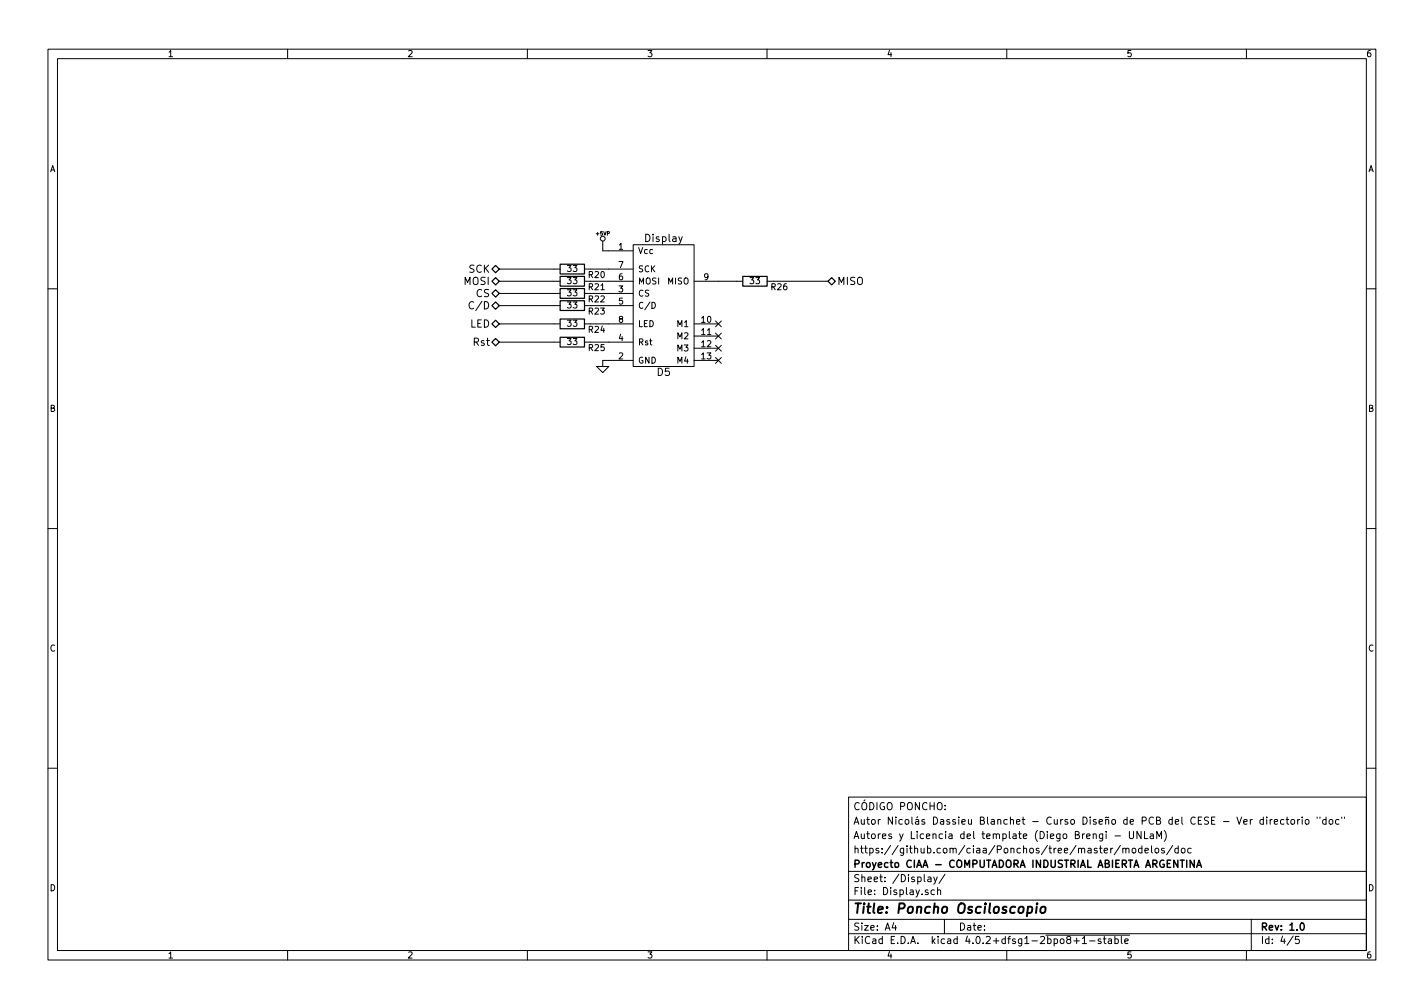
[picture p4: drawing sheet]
EESchema Schematic File Version 2
LIBS:osc
LIBS:Oscilloscopio-cache
EELAYER 25 0
EELAYER END
$Descr A4 11693 8268
encoding utf-8
Sheet 4 5
Title "Poncho Osciloscopio"
Date ""
Rev "1.0"
Comp "Proyecto CIAA - COMPUTADORA INDUSTRIAL ABIERTA ARGENTINA"
Comment1 "https://github.com/ciaa/Ponchos/tree/master/modelos/doc"
Comment2 "Autores y Licencia del template (Diego Brengi - UNLaM)"
Comment3 "Autor Nicolás Dassieu Blanchet - Curso Diseño de PCB del CESE - Ver directorio \"doc\" "
Comment4 "CÓDIGO PONCHO:"
$EndDescr
$Comp
L Display D5
U 1 1
P 5450 2500
AR Path="/560A0C1A/57855658/57846210" Ref="D5"  Part="1" 
AR Path="/579AD1AC/57846210" Ref="D5"  Part="1" 
F 0 "D5" H 5450 1950 60  0000 C CNN
F 1 "Display" H 5450 3050 60  0000 C CNN
F 2 "osc:Display" H 5450 2400 60  0001 C CNN
F 3 "" H 5450 2400 60  0000 C CNN
F 4 "S7042-ND" H 5450 2500 60  0001 C CNN "Digikey#"
F 5 "PPPC091LFBN-RC" H 5450 2500 60  0001 C CNN "Manf#"
F 6 "Sullins Connector Solutions" H 5450 2500 60  0001 C CNN "Manf"
	1    5450 2500
	1    0    0    -1  
$EndComp
$Comp
L +5VP #PWR024
U 1 1
P 4950 2000
AR Path="/560A0C1A/57855658/57846AD7" Ref="#PWR024"  Part="1" 
AR Path="/579AD1AC/57846AD7" Ref="#PWR024"  Part="1" 
F 0 "#PWR024" H 4950 2090 20  0001 C CNN
F 1 "+5VP" H 4950 2090 30  0000 C CNN
F 2 "" H 4950 2000 60  0000 C CNN
F 3 "" H 4950 2000 60  0000 C CNN
	1    4950 2000
	1    0    0    -1  
$EndComp
Wire Wire Line
	4950 2050 4950 2000
Wire Wire Line
	4950 2050 5000 2050
Wire Wire Line
	4950 2950 4950 3000
$Comp
L GND #PWR025
U 1 1
P 4950 3000
AR Path="/560A0C1A/57855658/57846B29" Ref="#PWR025"  Part="1" 
AR Path="/579AD1AC/57846B29" Ref="#PWR025"  Part="1" 
F 0 "#PWR025" H 4950 3000 30  0001 C CNN
F 1 "GND" H 4950 2930 30  0001 C CNN
F 2 "" H 4950 3000 60  0000 C CNN
F 3 "" H 4950 3000 60  0000 C CNN
	1    4950 3000
	1    0    0    -1  
$EndComp
Wire Wire Line
	4950 2950 5000 2950
Wire Wire Line
	4100 2200 4550 2200
Wire Wire Line
	4100 2300 4550 2300
Wire Wire Line
	4100 2400 4550 2400
Wire Wire Line
	4100 2500 4550 2500
Wire Wire Line
	4100 2650 4550 2650
Wire Wire Line
	4100 2800 4550 2800
Wire Wire Line
	6350 2300 6800 2300
Text HLabel 6800 2300 2    60   BiDi ~ 0
MISO
Text HLabel 4100 2300 0    60   BiDi ~ 0
MOSI
Text HLabel 4100 2400 0    60   BiDi ~ 0
CS
Text HLabel 4100 2500 0    60   BiDi ~ 0
C/D
Text HLabel 4100 2650 0    60   BiDi ~ 0
LED
Text HLabel 4100 2800 0    60   BiDi ~ 0
Rst
Text HLabel 4100 2200 0    60   BiDi ~ 0
SCK
$Comp
L R R20
U 1 1
P 4700 2200
AR Path="/560A0C1A/57855658/5785A7C4" Ref="R20"  Part="1" 
AR Path="/579AD1AC/5785A7C4" Ref="R20"  Part="1" 
F 0 "R20" V 4750 2400 50  0000 C CNN
F 1 "33" V 4700 2200 50  0000 C CNN
F 2 "osc:R_0805_HandSoldering" V 4630 2200 50  0001 C CNN
F 3 "" H 4700 2200 50  0000 C CNN
F 4 "RMCF0805JT33R0CT-ND" H 4700 2200 60  0001 C CNN "Digikey#"
F 5 "RMCF0805JT33R0" H 4700 2200 60  0001 C CNN "Manf#"
F 6 "Stackpole Electronics Inc." H 4700 2200 60  0001 C CNN "Manf"
	1    4700 2200
	0    1    1    0   
$EndComp
$Comp
L R R21
U 1 1
P 4700 2300
AR Path="/560A0C1A/57855658/5785A851" Ref="R21"  Part="1" 
AR Path="/579AD1AC/5785A851" Ref="R21"  Part="1" 
F 0 "R21" V 4750 2500 50  0000 C CNN
F 1 "33" V 4700 2300 50  0000 C CNN
F 2 "osc:R_0805_HandSoldering" V 4630 2300 50  0001 C CNN
F 3 "" H 4700 2300 50  0000 C CNN
F 4 "RMCF0805JT33R0CT-ND" H 4700 2300 60  0001 C CNN "Digikey#"
F 5 "RMCF0805JT33R0" H 4700 2300 60  0001 C CNN "Manf#"
F 6 "Stackpole Electronics Inc." H 4700 2300 60  0001 C CNN "Manf"
	1    4700 2300
	0    1    1    0   
$EndComp
$Comp
L R R22
U 1 1
P 4700 2400
AR Path="/560A0C1A/57855658/5785A870" Ref="R22"  Part="1" 
AR Path="/579AD1AC/5785A870" Ref="R22"  Part="1" 
F 0 "R22" V 4750 2600 50  0000 C CNN
F 1 "33" V 4700 2400 50  0000 C CNN
F 2 "osc:R_0805_HandSoldering" V 4630 2400 50  0001 C CNN
F 3 "" H 4700 2400 50  0000 C CNN
F 4 "RMCF0805JT33R0CT-ND" H 4700 2400 60  0001 C CNN "Digikey#"
F 5 "RMCF0805JT33R0" H 4700 2400 60  0001 C CNN "Manf#"
F 6 "Stackpole Electronics Inc." H 4700 2400 60  0001 C CNN "Manf"
	1    4700 2400
	0    1    1    0   
$EndComp
$Comp
L R R23
U 1 1
P 4700 2500
AR Path="/560A0C1A/57855658/5785A89A" Ref="R23"  Part="1" 
AR Path="/579AD1AC/5785A89A" Ref="R23"  Part="1" 
F 0 "R23" V 4750 2700 50  0000 C CNN
F 1 "33" V 4700 2500 50  0000 C CNN
F 2 "osc:R_0805_HandSoldering" V 4630 2500 50  0001 C CNN
F 3 "" H 4700 2500 50  0000 C CNN
F 4 "RMCF0805JT33R0CT-ND" H 4700 2500 60  0001 C CNN "Digikey#"
F 5 "RMCF0805JT33R0" H 4700 2500 60  0001 C CNN "Manf#"
	1    4700 2500
	0    1    1    0   
$EndComp
$Comp
L R R24
U 1 1
P 4700 2650
AR Path="/560A0C1A/57855658/5785A8CB" Ref="R24"  Part="1" 
AR Path="/579AD1AC/5785A8CB" Ref="R24"  Part="1" 
F 0 "R24" V 4750 2850 50  0000 C CNN
F 1 "33" V 4700 2650 50  0000 C CNN
F 2 "osc:R_0805_HandSoldering" V 4630 2650 50  0001 C CNN
F 3 "" H 4700 2650 50  0000 C CNN
F 4 "RMCF0805JT33R0CT-ND" H 4700 2650 60  0001 C CNN "Digikey#"
F 5 "RMCF0805JT33R0" H 4700 2650 60  0001 C CNN "Manf#"
F 6 "Stackpole Electronics Inc." H 4700 2650 60  0001 C CNN "Manf"
	1    4700 2650
	0    1    1    0   
$EndComp
$Comp
L R R25
U 1 1
P 4700 2800
AR Path="/560A0C1A/57855658/5785A8E1" Ref="R25"  Part="1" 
AR Path="/579AD1AC/5785A8E1" Ref="R25"  Part="1" 
F 0 "R25" V 4750 3000 50  0000 C CNN
F 1 "33" V 4700 2800 50  0000 C CNN
F 2 "osc:R_0805_HandSoldering" V 4630 2800 50  0001 C CNN
F 3 "" H 4700 2800 50  0000 C CNN
F 4 "RMCF0805JT33R0CT-ND" H 4700 2800 60  0001 C CNN "Digikey#"
F 5 "RMCF0805JT33R0" H 4700 2800 60  0001 C CNN "Manf#"
F 6 "Stackpole Electronics Inc." H 4700 2800 60  0001 C CNN "Manf"
	1    4700 2800
	0    1    1    0   
$EndComp
$Comp
L R R26
U 1 1
P 6200 2300
AR Path="/560A0C1A/57855658/5785A93A" Ref="R26"  Part="1" 
AR Path="/579AD1AC/5785A93A" Ref="R26"  Part="1" 
F 0 "R26" V 6250 2500 50  0000 C CNN
F 1 "33" V 6200 2300 50  0000 C CNN
F 2 "osc:R_0805_HandSoldering" V 6130 2300 50  0001 C CNN
F 3 "" H 6200 2300 50  0000 C CNN
F 4 "RMCF0805JT33R0CT-ND" H 6200 2300 60  0001 C CNN "Digikey#"
F 5 "RMCF0805JT33R0" H 6200 2300 60  0001 C CNN "Manf#"
F 6 "Stackpole Electronics Inc." H 6200 2300 60  0001 C CNN "Manf"
	1    6200 2300
	0    1    1    0   
$EndComp
Wire Wire Line
	5000 2300 4850 2300
Wire Wire Line
	5000 2200 4850 2200
Wire Wire Line
	5000 2500 4850 2500
Wire Wire Line
	5000 2400 4850 2400
Wire Wire Line
	5000 2800 4850 2800
Wire Wire Line
	5000 2650 4850 2650
Wire Wire Line
	6050 2300 5900 2300
NoConn ~ 5900 2650
NoConn ~ 5900 2750
NoConn ~ 5900 2850
NoConn ~ 5900 2950
$EndSCHEMATC
